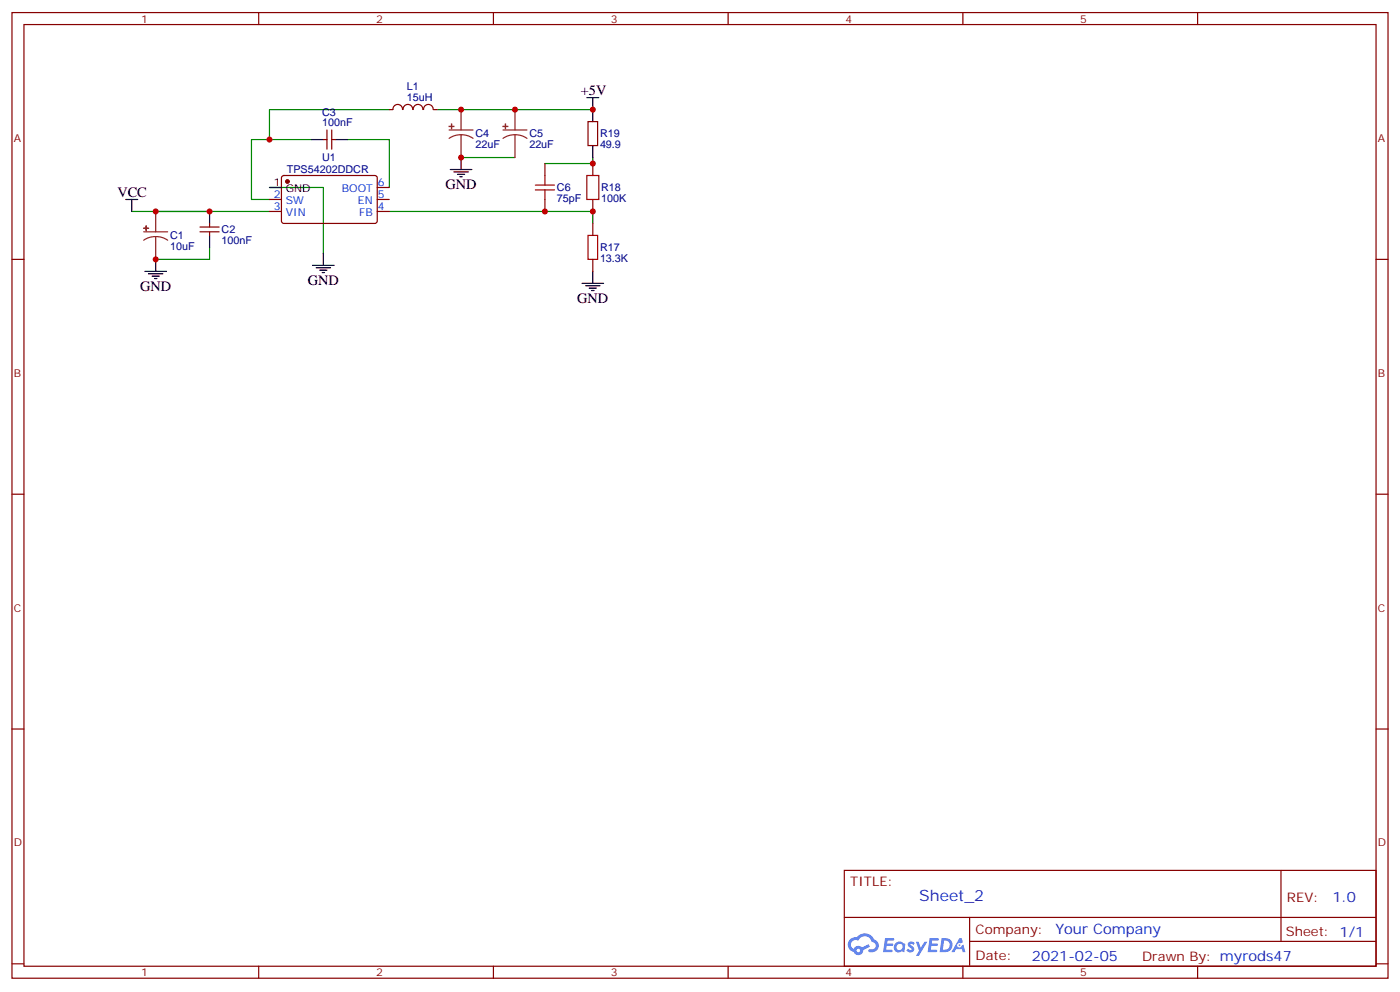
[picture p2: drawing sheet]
<svg xmlns="http://www.w3.org/2000/svg" width="412mm" height="292mm" viewBox="0 0 412 292" stroke-linecap="round" stroke-linejoin="round" font-family="sans-serif">
<g fill="none" stroke="#870000" stroke-width=".35">
<path d="M3.5 3.7h405.4v284.3h-405.4zM7.1 7.2h398.2v277.3h-398.2zM76.2 3.7v3.5M145.3 3.7v3.5M214.5 3.7v3.5M283.6 3.7v3.5M352.8 3.7v3.5M3.5 76.4h3.6M405.3 76.4h3.6M3.5 145.5h3.6M405.3 145.5h3.6M3.5 214.7h3.6"/>
<path d="M405.3 214.7h3.6M248.7 256.3h156.6v28.2h-156.6zM377.3 256.3v20.9M248.7 270.1h156.5M285.6 277.2h119.6M285.6 270.1v14.2M3.5 283.8h3.6M76.2 284.5v3.5M145.3 284.5v3.5M214.5 284.5v3.5M283.6 284.5v3.5M352.8 284.5v3.5"/>
<path d="M405.3 283.8h3.6"/>
</g>
<g fill="#5487ff">
<path d="M267.7 277.5a1.22 1.22 0 0 1 1.7 .2l-.4 .6a.47 .47 0 0 0-.3-.4 .47 .47 0 0 0-.5 .2l.1 .2a1.14 1.14 0 0 1 .8 1.8 1.14 1.14 0 0 1-1.9 0l-.2-.2 .5-.6 .7 .5a.29 .29 0 0 0 .3-.3 .29 .29 0 0 0-.2-.3 1.04 1.04 0 0 1-.6-1.7z"/>
<path d="M260.7 276.2h2.4l.3 .2-.2 .5-1.8 .1-.1 .8h1.5l.3 .4-.3 .4h-1.6l-.2 1.1h1.7l.2 .3-.2 .3-2.6 .1z"/>
<path d="M273.8 276.2h2.4l.3 .2-.1 .5-1.8 .1-.2 .8h1.6l.3 .4-.4 .4-1.6-.1-.1 1.1 1.7 .1 .2 .3-.2 .3-2.6 .1z"/>
<path d="M282.6 276.2h.7l.3 1.3-.6 .3a.69 .69 0 0 0-1 .3 .69 .69 0 0 0 .4 .9 .69 .69 0 0 0 .9-.6l.5-.2 .6 2.2h-.8l-.2-.9h-1.8l-.5 .9h-.8z"/>
<path d="M269.8 277.3h.8l.6 1.8 1.1-1.8h.9l-2.6 4.2h-.8l.9-1.5z"/>
<path d="M277.4 276.2l-.6 4.2h1.3a2.11 2.11 0 0 0 2.5-2.1 2.11 2.11 0 0 0-2.5-2.1zM278.1 277a1.39 1.39 0 0 1 1.7 1.4 1.39 1.39 0 0 1-1.8 1.2h-.3z"/>
<path d="M263.7 277.8a1.54 1.54 0 0 0-.1 2.2 1.54 1.54 0 0 0 2.2 .1l.6 .3 .3-2.3-.2-.3h-.4a1.49 1.49 0 0 0-2.4 0zM264 278.8a.94 .94 0 0 1 1.8 0 .94 .94 0 0 1-1.8 0z"/>
<path d="M250.4 276.6a2.18 2.18 0 0 0 1.1 3.7 1.44 1.44 0 0 0 1.6 .9 1.44 1.44 0 0 0 1.2-1.4l2-1.1-.5-.7-1.9 1a1.47 1.47 0 0 0-2.4 .4 1.39 1.39 0 0 1-.7-1.9 1.39 1.39 0 0 1 2-.5 2.12 2.12 0 0 1 2.2-1.3 2.12 2.12 0 0 1 1.9 1.7 1.14 1.14 0 0 1 1.1 1.4 1.14 1.14 0 0 1-1.7 .7 .43 .43 0 0 0-.5 .4 .43 .43 0 0 0 .4 .5 1.98 1.98 0 0 0 2.5-1.2 1.98 1.98 0 0 0-1.2-2.6 3.1 3.1 0 0 0-5.3-.6l-.9 .1zM252.3 279.9a.55 .55 0 0 1 1.1 0 .55 .55 0 0 1-1.1 0z"/>
<circle cx="282.6" cy="278.3" r=".26"/>
</g>
<g fill="none" stroke="#000" stroke-width=".35">
<path d="M172.9 28.8h3.5M174.6 28.8v7M37 58.7h3.6M38.8 58.7v3.6M79.4 55.2h3.5M91.7 41.1h3.5M98.8 41.1h3.5M132.6 49.9h6.4M133.7 50.6h4.2M134.8 51.3h2.1M135.5 52h.7M135.8 46.4v3.5"/>
<path d="M174.6 42.9v3.5M42.7 79.9h6.3M45.9 76.4v3.5M61.7 62.3v3.5M61.7 69.3v3.5M92.1 78.1h6.3M93.1 78.8h4.3M94.2 79.6h2.1M95.2 74.6v3.5M174.6 79.9v3.5M43.7 80.6h4.3M44.8 81.3h2.1"/>
<path d="M45.5 82h.7M94.9 80.3h.7M171.4 83.4h6.4M172.5 84.1h4.2M173.6 84.8h2.1M174.3 85.5h.7"/>
</g>
<path d="M114.7 32.3h-35.3v8.8M128.8 32.3h45.8M79.4 55.2h15.8v19.4M91.7 41.1h-17.6v17.6h5.3M102.3 41.1h12.4v14.1M135.8 46.4h15.9M174.6 46.4v1.8h-14.1M38.8 62.3h40.6M61.7 72.8v3.6h-15.8M114.7 62.3h59.9v3.5" fill="none" stroke="#008700" stroke-width=".35"/>
<path d="M157.7 54.5h5.6M157.7 55.9h5.6M160.5 51.7v2.8M160.5 55.9v2.8M172.9 51.7h3.5v7h-3.5zM173.2 69.3h2.8v7.1h-2.8z" fill="none" stroke="#a10000" stroke-width=".35"/>
<g fill="none" stroke="#870000" stroke-width=".35">
<path d="M96.3 38.3v5.6M97.7 38.3v5.6M114.7 32.3h1M115.8 32.3a1.41 1.41 0 0 1 1.4-1.5 1.41 1.41 0 0 1 1.4 1.5M118.7 32.3a1.41 1.41 0 0 1 1.4-1.6 1.41 1.41 0 0 1 1.5 1.6M121.7 32.3a1.41 1.41 0 0 1 1.4-1.6 1.41 1.41 0 0 1 1.4 1.6M124.8 32.3a1.41 1.41 0 0 1 1.4-1.5 1.41 1.41 0 0 1 1.4 1.5M127.7 32.3h1.1M173.2 35.8h2.8v7.1h-2.8zM79.4 58.7h3.5M83.1 51.9l.5-.2h27.1l.4 .7v13l-.7 .4-27.1-.1-.4-.6v-12.7zM95.2 41.1h1.1"/>
<path d="M97.7 41.1h1.1M111.1 58.7h3.6M111.1 55.2h3.6M160.5 48.2v3.5M160.5 58.7v3.6M174.6 48.2v3.5M174.6 58.7v3.6M58.9 66.9h5.7M58.9 68.3h5.7M61.7 65.8v1.1M61.7 68.3v1M79.4 62.3h3.5"/>
<path d="M111.1 62.3h3.6M174.6 65.8v3.5M174.6 76.4v3.5"/>
</g>
<g fill="none" stroke="#8c2424" stroke-width=".35">
<path d="M132.3 38.3h7M135.8 39.7l1.9 .2 1.6 .8M135.8 39.7l-1.8 .2-1.7 .8M135.8 32.3v6M135.8 39.7v6.7M148.2 38.3h7M151.7 39.7l1.8 .2 1.7 .8M151.7 39.7l-1.9 .2-1.6 .8M151.7 32.3v6M151.7 39.7v6.7M42.3 68.3h7.1M45.9 69.7l-1.9 .2-1.7 .8"/>
<path d="M45.9 69.7l1.8 .2 1.7 .8M45.9 62.3v6M45.9 69.7v6.7"/>
</g>
<g fill="#8c2424" stroke="#8c2424" stroke-width=".35">
<path d="M148.2 37.2l1.4 .1z"/>
<path d="M148.9 36.5v1.4z"/>
<path d="M132.3 37.2l1.4 .1z"/>
<path d="M133 36.5v1.4z"/>
<path d="M43 66.5l.1 1.4z"/>
<path d="M42.3 67.2h1.4z"/>
</g>
<circle cx="84.7" cy="53.4" r=".53" fill="#870000" stroke="#870000" stroke-width=".35"/>
<g fill="#c00">
<circle cx="160.5" cy="62.3" r=".88"/>
<circle cx="174.6" cy="62.3" r=".88"/>
<circle cx="174.6" cy="48.2" r=".88"/>
<circle cx="174.6" cy="32.3" r=".88"/>
<circle cx="135.8" cy="46.4" r=".88"/>
<circle cx="151.7" cy="32.3" r=".88"/>
<circle cx="135.8" cy="32.3" r=".88"/>
<circle cx="79.4" cy="41.1" r=".88"/>
<circle cx="45.9" cy="76.4" r=".88"/>
<circle cx="61.7" cy="62.3" r=".88"/>
<circle cx="45.9" cy="62.3" r=".88"/>
</g>
<text font-size="4.6" fill="#00f" x="270.8" y="265.3">Sheet_2</text>
<g font-size="4.2">
<text x="171.1" y="28">+5V</text>
<text x="34.6" y="58">VCC</text>
<text x="131.2" y="55.6">GND</text>
<text x="90.7" y="83.8">GND</text>
<text x="41.3" y="85.5">GND</text>
<text x="170" y="89.1">GND</text>
</g>
<g font-size="4.2" fill="#00f">
<text x="392.5" y="265.6">1.0</text>
<text x="310.9" y="275.1">Your Company</text>
<text x="304" y="282.9">2021-02-05</text>
</g>
<g font-size="3.9" fill="#800">
<text x="250.5" y="260.9">TITLE:</text>
<text x="379.1" y="265.6">REV:</text>
<text x="287.4" y="275.1">Company:</text>
<text x="378.7" y="275.7">Sheet: 1/1</text>
<text x="287.4" y="282.8">Date:</text>
<text x="336.4" y="282.8">Drawn By: myrods47</text>
</g>
<g font-size="3.2" fill="#800">
<text x="41.6" y="6.7">1</text>
<text x="110.8" y="6.7">2</text>
<text x="179.9" y="6.7">3</text>
<text x="249.1" y="6.7">4</text>
<text x="318.2" y="6.7">5</text>
<text x="4.1" y="41.8">A</text>
<text x="405.9" y="41.8">A</text>
<text x="4.1" y="110.9">B</text>
<text x="405.9" y="110.9">B</text>
<text x="4.1" y="180.1">C</text>
<text x="405.9" y="180.1">C</text>
<text x="4.1" y="249.2">D</text>
<text x="405.9" y="249.2">D</text>
<text x="41.6" y="287.5">1</text>
<text x="110.8" y="287.5">2</text>
<text x="179.9" y="287.5">3</text>
<text x="249.1" y="287.5">4</text>
<text x="318.2" y="287.5">5</text>
</g>
<g font-size="3.2" fill="#000080">
<text x="119.9" y="29.7">15uH</text>
<text x="119.9" y="26.5">L1</text>
<text x="94.9" y="34">C3</text>
<text x="94.9" y="37.2">100nF</text>
<text x="140.1" y="40.5">C4</text>
<text x="155.9" y="40.5">C5</text>
<text x="176.7" y="40.4">R19</text>
<text x="94.9" y="47.3">U1</text>
<text x="140.1" y="43.7">22uF</text>
<text x="155.9" y="43.7">22uF</text>
<text x="176.7" y="43.7">49.9</text>
<text x="84.5" y="51.1">TPS54202DDCR</text>
<text x="164" y="59.6">75pF</text>
<text x="164" y="56.3">C6</text>
<text x="177.1" y="59.6">100K</text>
<text x="177.1" y="56.3">R18</text>
<text x="50.1" y="70.5">C1</text>
<text x="65.3" y="71.9">100nF</text>
<text x="65.3" y="68.7">C2</text>
<text x="50.1" y="73.6">10uF</text>
<text x="176.7" y="77.2">13.3K</text>
<text x="176.7" y="74">R17</text>
</g>
<g font-size="3.2">
<text x="80.7" y="54.9">1</text>
<text x="84.2" y="56.6">GND</text>
</g>
<g font-size="3.2" fill="#00f">
<text x="80.7" y="58.4">2</text>
<text x="100.7" y="56.6">BOOT</text>
<text x="111.3" y="58.4">5</text>
<text x="111.3" y="54.9">6</text>
<text x="80.7" y="61.9">3</text>
<text x="84.2" y="60.1">SW</text>
<text x="84.2" y="63.7">VIN</text>
<text x="105.4" y="60.1">EN</text>
<text x="105.8" y="63.7">FB</text>
<text x="111.3" y="61.9">4</text>
</g>
</svg>
